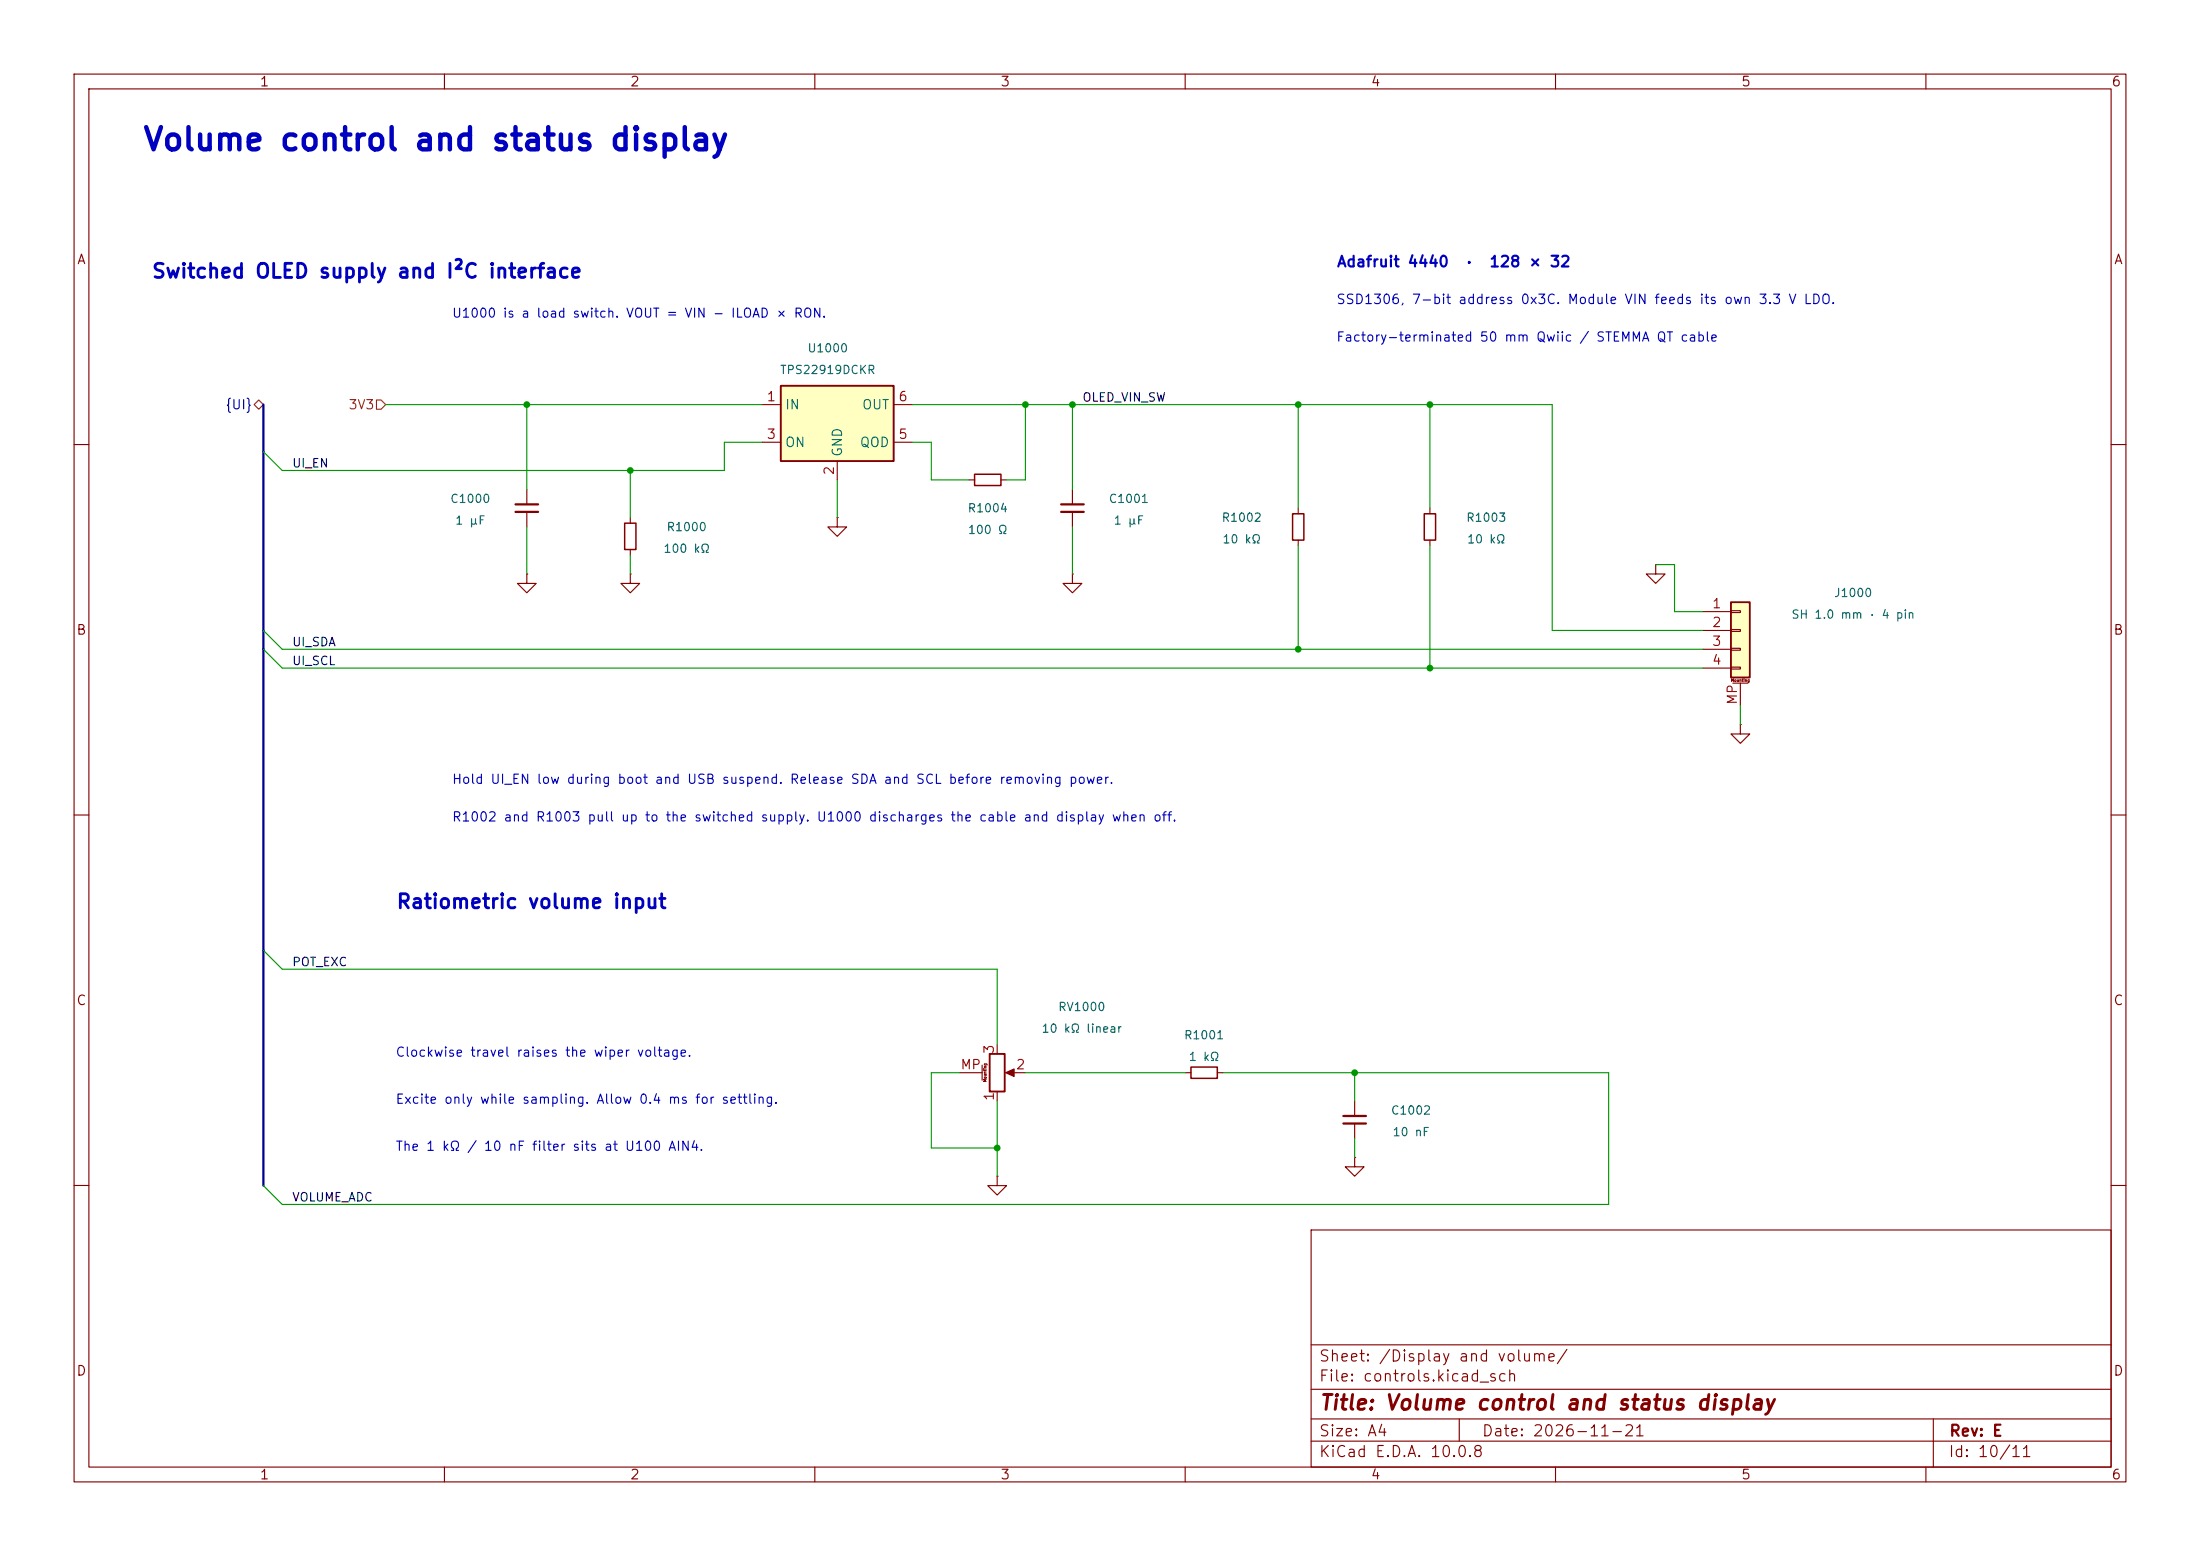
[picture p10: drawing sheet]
(kicad_sch
 (version 20260306)
 (generator "eeschema")
 (generator_version "10.0")
 (paper "A4")
 (title_block
  (title "Volume control and status display")
  (rev "E")
  (date "2026-11-21"))
 (lib_symbols
  (symbol "Device:R_Small"
   (pin_numbers (hide yes))
   (pin_names
    (offset 0.254) (hide yes)) (exclude_from_sim no) (in_bom yes) (on_board yes)
   (in_pos_files yes)
   (duplicate_pin_numbers_are_jumpers no)
   (property "Reference" "R" (at 0 0 90) (show_name no) (do_not_autoplace no) (effects (font (size 1.016 1.016))))
   (property "Value" "R_Small" (at 1.778 0 90) (show_name no) (do_not_autoplace no) (effects (font (size 1.27 1.27))))
   (property "Footprint" "" (at 0 0 0) (show_name no) (do_not_autoplace no) (hide yes) (effects (font (size 1.27 1.27))))
   (property "Datasheet" "" (at 0 0 0) (show_name no) (do_not_autoplace no) (hide yes) (effects (font (size 1.27 1.27))))
   (property "Description" "Resistor, small symbol" (at 0 0 0) (show_name no) (do_not_autoplace no) (hide yes) (effects (font (size 1.27 1.27))))
   (symbol "R_Small_0_1"
    (rectangle (start -0.762 1.778) (end 0.762 -1.778) (stroke (width 0.2032) (type default)) (fill (type none))))
   (symbol "R_Small_1_1"
    (pin passive line (at 0 2.54 270) (length 0.762) (name "" (effects (font (size 1.27 1.27)))) (number "1" (effects (font (size 1.27 1.27)))))
    (pin passive line (at 0 -2.54 90) (length 0.762) (name "" (effects (font (size 1.27 1.27)))) (number "2" (effects (font (size 1.27 1.27))))))
   (embedded_fonts no))
  (symbol "Device:C_Small"
   (pin_numbers (hide yes))
   (pin_names
    (offset 0.254) (hide yes)) (exclude_from_sim no) (in_bom yes) (on_board yes)
   (in_pos_files yes)
   (duplicate_pin_numbers_are_jumpers no)
   (property "Reference" "C" (at 0.254 1.778 0) (show_name no) (do_not_autoplace no) (effects (font (size 1.27 1.27)) (justify left)))
   (property "Value" "C_Small" (at 0.254 -2.032 0) (show_name no) (do_not_autoplace no) (effects (font (size 1.27 1.27)) (justify left)))
   (property "Footprint" "" (at 0 0 0) (show_name no) (do_not_autoplace no) (hide yes) (effects (font (size 1.27 1.27))))
   (property "Datasheet" "" (at 0 0 0) (show_name no) (do_not_autoplace no) (hide yes) (effects (font (size 1.27 1.27))))
   (property "Description" "Unpolarized capacitor, small symbol" (at 0 -10.16 0) (show_name no) (do_not_autoplace no) (hide yes) (effects (font (size 1.27 1.27))))
   (symbol "C_Small_0_1"
    (polyline (pts (xy -1.524 0.508) (xy 1.524 0.508)) (stroke (width 0.3048) (type default)) (fill (type none)))
    (polyline (pts (xy -1.524 -0.508) (xy 1.524 -0.508)) (stroke (width 0.3048) (type default)) (fill (type none))))
   (symbol "C_Small_1_1"
    (pin passive line (at 0 2.54 270) (length 2.032) (name "" (effects (font (size 1.27 1.27)))) (number "1" (effects (font (size 1.27 1.27)))))
    (pin passive line (at 0 -2.54 90) (length 2.032) (name "" (effects (font (size 1.27 1.27)))) (number "2" (effects (font (size 1.27 1.27))))))
   (embedded_fonts no))
  (symbol "Device:R_Potentiometer_MountingPin"
   (pin_names
    (offset 1.016) (hide yes)) (exclude_from_sim no) (in_bom yes) (on_board yes)
   (in_pos_files yes)
   (duplicate_pin_numbers_are_jumpers no)
   (property "Reference" "RV" (at -8.255 0 90) (show_name no) (do_not_autoplace no) (effects (font (size 1.27 1.27))))
   (property "Value" "R_Potentiometer_MountingPin" (at -6.35 0 90) (show_name no) (do_not_autoplace no) (effects (font (size 1.27 1.27))))
   (property "Footprint" "" (at 0 0 0) (show_name no) (do_not_autoplace no) (hide yes) (effects (font (size 1.27 1.27))))
   (property "Datasheet" "" (at 0 0 0) (show_name no) (do_not_autoplace no) (hide yes) (effects (font (size 1.27 1.27))))
   (property "Description" "Potentiometer with a mounting pin" (at 0 0 0) (show_name no) (do_not_autoplace no) (hide yes) (effects (font (size 1.27 1.27))))
   (property "Sim.Device" "R" (at 0 0 0) (show_name no) (do_not_autoplace no) (hide yes) (effects (font (size 1.27 1.27))))
   (property "Sim.Type" "POT" (at 0 0 0) (show_name no) (do_not_autoplace no) (hide yes) (effects (font (size 1.27 1.27))))
   (property "Sim.Pins" "1=r0 2=wiper 3=r1" (at 0 0 0) (show_name no) (do_not_autoplace no) (hide yes) (effects (font (size 1.27 1.27))))
   (symbol "R_Potentiometer_MountingPin_0_1"
    (rectangle (start 1.016 2.54) (end -1.016 -2.54) (stroke (width 0.254) (type default)) (fill (type none)))
    (polyline (pts (xy 1.143 0) (xy 2.286 0.508) (xy 2.286 -0.508)) (stroke (width 0) (type default)) (fill (type outline)))
    (polyline (pts (xy 2.54 0) (xy 1.524 0)) (stroke (width 0) (type default)) (fill (type none))))
   (symbol "R_Potentiometer_MountingPin_1_1"
    (polyline (pts (xy -2.032 1.016) (xy -2.032 -1.016)) (stroke (width 0.1524) (type default)) (fill (type none)))
    (text "Mounting" (at -1.651 0 900) (effects (font (size 0.381 0.381))))
    (pin passive line (at 0 3.81 270) (length 1.27) (name "1" (effects (font (size 1.27 1.27)))) (number "1" (effects (font (size 1.27 1.27)))))
    (pin passive line (at 3.81 0 180) (length 1.27) (name "2" (effects (font (size 1.27 1.27)))) (number "2" (effects (font (size 1.27 1.27)))))
    (pin passive line (at 0 -3.81 90) (length 1.27) (name "3" (effects (font (size 1.27 1.27)))) (number "3" (effects (font (size 1.27 1.27)))))
    (pin passive line (at -5.08 0 0) (length 3.048) (name "MountPin" (effects (font (size 1.27 1.27)))) (number "MP" (effects (font (size 1.27 1.27))))))
   (embedded_fonts no))
  (symbol "Power_Management:TPS22919DCK" (exclude_from_sim no) (in_bom yes) (on_board yes)
   (in_pos_files yes)
   (duplicate_pin_numbers_are_jumpers no)
   (property "Reference" "U" (at -6.35 6.35 0) (show_name no) (do_not_autoplace no) (effects (font (size 1.27 1.27))))
   (property "Value" "TPS22919DCK" (at 2.54 6.35 0) (show_name no) (do_not_autoplace no) (effects (font (size 1.27 1.27))))
   (property "Footprint" "Package_TO_SOT_SMD:SOT-363_SC-70-6" (at 0 12.7 0) (show_name no) (do_not_autoplace no) (hide yes) (effects (font (size 1.27 1.27))))
   (property "Datasheet" "https://www.ti.com/lit/ds/symlink/tps22919.pdf" (at 1.27 -17.78 0) (show_name no) (do_not_autoplace no) (hide yes) (effects (font (size 1.27 1.27))))
   (property "Description" "1.6V to 5.5 V, 1.5 A, 90-mΩ Self-Protected Load Switch with Controlled Rise Time, SC-70-6" (at 0 -19.812 0) (show_name no) (do_not_autoplace no) (hide yes) (effects (font (size 1.27 1.27))))
   (symbol "TPS22919DCK_0_1"
    (rectangle (start -7.62 5.08) (end 7.62 -5.08) (stroke (width 0.254) (type default)) (fill (type background))))
   (symbol "TPS22919DCK_1_1"
    (pin power_in line (at -10.16 2.54 0) (length 2.54) (name "IN" (effects (font (size 1.27 1.27)))) (number "1" (effects (font (size 1.27 1.27)))))
    (pin power_in line (at 0 -7.62 90) (length 2.54) (name "GND" (effects (font (size 1.27 1.27)))) (number "2" (effects (font (size 1.27 1.27)))))
    (pin input line (at -10.16 -2.54 0) (length 2.54) (name "ON" (effects (font (size 1.27 1.27)))) (number "3" (effects (font (size 1.27 1.27)))))
    (pin no_connect line (at -7.62 0 0) (length 2.54) (hide yes) (name "NC" (effects (font (size 1.27 1.27)))) (number "4" (effects (font (size 1.27 1.27)))))
    (pin open_collector line (at 10.16 -2.54 180) (length 2.54) (name "QOD" (effects (font (size 1.27 1.27)))) (number "5" (effects (font (size 1.27 1.27)))))
    (pin power_out line (at 10.16 2.54 180) (length 2.54) (name "OUT" (effects (font (size 1.27 1.27)))) (number "6" (effects (font (size 1.27 1.27))))))
   (embedded_fonts no))
  (symbol "Connector_Generic_MountingPin:Conn_01x04_MountingPin"
   (pin_names
    (offset 1.016) (hide yes)) (exclude_from_sim no) (in_bom yes) (on_board yes)
   (in_pos_files yes)
   (duplicate_pin_numbers_are_jumpers no)
   (property "Reference" "J" (at 0 5.08 0) (show_name no) (do_not_autoplace no) (effects (font (size 1.27 1.27))))
   (property "Value" "Conn_01x04_MountingPin" (at 1.27 -7.62 0) (show_name no) (do_not_autoplace no) (effects (font (size 1.27 1.27)) (justify left)))
   (property "Footprint" "" (at 0 0 0) (show_name no) (do_not_autoplace no) (hide yes) (effects (font (size 1.27 1.27))))
   (property "Datasheet" "" (at 0 0 0) (show_name no) (do_not_autoplace no) (hide yes) (effects (font (size 1.27 1.27))))
   (property "Description" "Generic connectable mounting pin connector, single row, 01x04, script generated (kicad-library-utils/schlib/autogen/connector/)" (at 0 0 0) (show_name no) (do_not_autoplace no) (hide yes) (effects (font (size 1.27 1.27))))
   (symbol "Conn_01x04_MountingPin_1_1"
    (rectangle (start -1.27 3.81) (end 1.27 -6.35) (stroke (width 0.254) (type default)) (fill (type background)))
    (rectangle (start -1.27 2.667) (end 0 2.413) (stroke (width 0.1524) (type default)) (fill (type none)))
    (rectangle (start -1.27 0.127) (end 0 -0.127) (stroke (width 0.1524) (type default)) (fill (type none)))
    (rectangle (start -1.27 -2.413) (end 0 -2.667) (stroke (width 0.1524) (type default)) (fill (type none)))
    (rectangle (start -1.27 -4.953) (end 0 -5.207) (stroke (width 0.1524) (type default)) (fill (type none)))
    (polyline (pts (xy -1.016 -7.112) (xy 1.016 -7.112)) (stroke (width 0.1524) (type default)) (fill (type none)))
    (text "Mounting" (at 0 -6.731 0) (effects (font (size 0.381 0.381))))
    (pin passive line (at -5.08 2.54 0) (length 3.81) (name "Pin_1" (effects (font (size 1.27 1.27)))) (number "1" (effects (font (size 1.27 1.27)))))
    (pin passive line (at -5.08 0 0) (length 3.81) (name "Pin_2" (effects (font (size 1.27 1.27)))) (number "2" (effects (font (size 1.27 1.27)))))
    (pin passive line (at -5.08 -2.54 0) (length 3.81) (name "Pin_3" (effects (font (size 1.27 1.27)))) (number "3" (effects (font (size 1.27 1.27)))))
    (pin passive line (at -5.08 -5.08 0) (length 3.81) (name "Pin_4" (effects (font (size 1.27 1.27)))) (number "4" (effects (font (size 1.27 1.27)))))
    (pin passive line (at 0 -10.16 90) (length 3.048) (name "MountPin" (effects (font (size 1.27 1.27)))) (number "MP" (effects (font (size 1.27 1.27))))))
   (embedded_fonts no))
  (symbol "power:GND"
   (power global)
   (pin_numbers (hide yes))
   (pin_names
    (offset 0) (hide yes)) (exclude_from_sim no) (in_bom yes) (on_board yes)
   (in_pos_files yes)
   (duplicate_pin_numbers_are_jumpers no)
   (property "Reference" "#PWR" (at 0 -6.35 0) (show_name no) (do_not_autoplace no) (hide yes) (effects (font (size 1.27 1.27))))
   (property "Value" "GND" (at 0 -3.81 0) (show_name no) (do_not_autoplace no) (effects (font (size 1.27 1.27))))
   (property "Footprint" "" (at 0 0 0) (show_name no) (do_not_autoplace no) (hide yes) (effects (font (size 1.27 1.27))))
   (property "Datasheet" "" (at 0 0 0) (show_name no) (do_not_autoplace no) (hide yes) (effects (font (size 1.27 1.27))))
   (property "Description" "Power symbol creates a global label with name \"GND\" , ground" (at 0 0 0) (show_name no) (do_not_autoplace no) (hide yes) (effects (font (size 1.27 1.27))))
   (symbol "GND_0_1"
    (polyline (pts (xy 0 0) (xy 0 -1.27) (xy 1.27 -1.27) (xy 0 -2.54) (xy -1.27 -1.27) (xy 0 -1.27)) (stroke (width 0) (type default)) (fill (type none))))
   (symbol "GND_1_1"
    (pin power_in line (at 0 0 270) (length 0) (name "" (effects (font (size 1.27 1.27)))) (number "1" (effects (font (size 1.27 1.27))))))
   (embedded_fonts no)))
 (text "Volume control and status display"
  (exclude_from_sim no)
  (at 19.05 19.05 0)
  (effects (font (size 3 3)
    (bold yes)) (justify left)))
 (text "Switched OLED supply and I²C interface"
  (exclude_from_sim no)
  (at 20.32 36.83 0)
  (effects (font (size 1.9 1.9)
    (bold yes)) (justify left)))
 (symbol
  (lib_id "Power_Management:TPS22919DCK")
  (at 113.03 57.15 0)
  (unit 1)
  (exclude_from_sim no)
  (in_bom yes)
  (on_board yes)
  (property "Reference" "U1000" (at 111.76 46.99 0) (effects (font (size 1.12 1.12))))
  (property "Value" "TPS22919DCKR" (at 111.76 49.911 0) (effects (font (size 1.12 1.12))))
  (property "Footprint" "Package_TO_SOT_SMD:SOT-363_SC-70-6" (at 113.03 57.15 0) (hide yes) (effects (font (size 1.12 1.12))))
  (property "Datasheet" "https://www.ti.com/lit/ds/symlink/tps22919.pdf" (at 113.03 57.15 0) (hide yes) (effects (font (size 1.12 1.12))))
  (property "Description" "OLED load switch with controlled rise and output discharge" (at 113.03 57.15 0) (hide yes) (effects (font (size 1.12 1.12))))
  (property "MPN" "TPS22919DCKR" (at 113.03 57.15 0) (hide yes) (effects (font (size 1.12 1.12))))
  (property "Manufacturer" "Texas Instruments" (at 113.03 57.15 0) (hide yes) (effects (font (size 1.12 1.12))))
  (property "LCSC" "C2149796" (at 113.03 57.15 0) (hide yes) (effects (font (size 1.12 1.12))))
  (property "Assembly" "Factory SMT" (at 113.03 57.15 0) (hide yes) (effects (font (size 1.12 1.12))))
  (pin "1")
  (pin "2")
  (pin "3")
  (pin "4")
  (pin "5")
  (pin "6"))
 (symbol
  (lib_id "Device:C_Small")
  (at 71.12 68.58 0)
  (unit 1)
  (exclude_from_sim no)
  (in_bom yes)
  (on_board yes)
  (property "Reference" "C1000" (at 63.5 67.31 0) (effects (font (size 1.12 1.12))))
  (property "Value" "1 µF" (at 63.5 70.231 0) (effects (font (size 1.12 1.12))))
  (property "Footprint" "Capacitor_SMD:C_0603_1608Metric" (at 71.12 68.58 0) (hide yes) (effects (font (size 1.12 1.12))))
  (property "Datasheet" "https://www.lcsc.com/product-detail/C307479.html" (at 71.12 68.58 0) (hide yes) (effects (font (size 1.12 1.12))))
  (property "Description" "Ceramic bypass / filter" (at 71.12 68.58 0) (hide yes) (effects (font (size 1.12 1.12))))
  (property "MPN" "CL10B105KA8NFNC" (at 71.12 68.58 0) (hide yes) (effects (font (size 1.12 1.12))))
  (property "Manufacturer" "Samsung Electro-Mechanics" (at 71.12 68.58 0) (hide yes) (effects (font (size 1.12 1.12))))
  (property "LCSC" "C307479" (at 71.12 68.58 0) (hide yes) (effects (font (size 1.12 1.12))))
  (property "Assembly" "Factory SMT" (at 71.12 68.58 0) (hide yes) (effects (font (size 1.12 1.12))))
  (pin "1")
  (pin "2"))
 (symbol
  (lib_id "Device:C_Small")
  (at 144.78 68.58 0)
  (unit 1)
  (exclude_from_sim no)
  (in_bom yes)
  (on_board yes)
  (property "Reference" "C1001" (at 152.4 67.31 0) (effects (font (size 1.12 1.12))))
  (property "Value" "1 µF" (at 152.4 70.231 0) (effects (font (size 1.12 1.12))))
  (property "Footprint" "Capacitor_SMD:C_0603_1608Metric" (at 144.78 68.58 0) (hide yes) (effects (font (size 1.12 1.12))))
  (property "Datasheet" "https://www.lcsc.com/product-detail/C307479.html" (at 144.78 68.58 0) (hide yes) (effects (font (size 1.12 1.12))))
  (property "Description" "Ceramic bypass / filter" (at 144.78 68.58 0) (hide yes) (effects (font (size 1.12 1.12))))
  (property "MPN" "CL10B105KA8NFNC" (at 144.78 68.58 0) (hide yes) (effects (font (size 1.12 1.12))))
  (property "Manufacturer" "Samsung Electro-Mechanics" (at 144.78 68.58 0) (hide yes) (effects (font (size 1.12 1.12))))
  (property "LCSC" "C307479" (at 144.78 68.58 0) (hide yes) (effects (font (size 1.12 1.12))))
  (property "Assembly" "Factory SMT" (at 144.78 68.58 0) (hide yes) (effects (font (size 1.12 1.12))))
  (pin "1")
  (pin "2"))
 (symbol
  (lib_id "Device:R_Small")
  (at 85.09 72.39 0)
  (unit 1)
  (exclude_from_sim no)
  (in_bom yes)
  (on_board yes)
  (property "Reference" "R1000" (at 92.71 71.12 0) (effects (font (size 1.12 1.12))))
  (property "Value" "100 kΩ" (at 92.71 74.041 0) (effects (font (size 1.12 1.12))))
  (property "Footprint" "Resistor_SMD:R_0603_1608Metric" (at 85.09 72.39 0) (hide yes) (effects (font (size 1.12 1.12))))
  (property "Datasheet" "https://www.lcsc.com/product-detail/C25803.html" (at 85.09 72.39 0) (hide yes) (effects (font (size 1.12 1.12))))
  (property "Description" "0603, 1%" (at 85.09 72.39 0) (hide yes) (effects (font (size 1.12 1.12))))
  (property "MPN" "0603WAF1003T5E" (at 85.09 72.39 0) (hide yes) (effects (font (size 1.12 1.12))))
  (property "Manufacturer" "UNI-ROYAL" (at 85.09 72.39 0) (hide yes) (effects (font (size 1.12 1.12))))
  (property "LCSC" "C25803" (at 85.09 72.39 0) (hide yes) (effects (font (size 1.12 1.12))))
  (property "Assembly" "Factory SMT" (at 85.09 72.39 0) (hide yes) (effects (font (size 1.12 1.12))))
  (pin "1")
  (pin "2"))
 (symbol
  (lib_id "Device:R_Small")
  (at 175.26 71.12 0)
  (unit 1)
  (exclude_from_sim no)
  (in_bom yes)
  (on_board yes)
  (property "Reference" "R1002" (at 167.64 69.85 0) (effects (font (size 1.12 1.12))))
  (property "Value" "10 kΩ" (at 167.64 72.771 0) (effects (font (size 1.12 1.12))))
  (property "Footprint" "Resistor_SMD:R_0603_1608Metric" (at 175.26 71.12 0) (hide yes) (effects (font (size 1.12 1.12))))
  (property "Datasheet" "https://www.lcsc.com/product-detail/C25804.html" (at 175.26 71.12 0) (hide yes) (effects (font (size 1.12 1.12))))
  (property "Description" "0603, 1%" (at 175.26 71.12 0) (hide yes) (effects (font (size 1.12 1.12))))
  (property "MPN" "0603WAF1002T5E" (at 175.26 71.12 0) (hide yes) (effects (font (size 1.12 1.12))))
  (property "Manufacturer" "UNI-ROYAL" (at 175.26 71.12 0) (hide yes) (effects (font (size 1.12 1.12))))
  (property "LCSC" "C25804" (at 175.26 71.12 0) (hide yes) (effects (font (size 1.12 1.12))))
  (property "Assembly" "Factory SMT" (at 175.26 71.12 0) (hide yes) (effects (font (size 1.12 1.12))))
  (pin "1")
  (pin "2"))
 (symbol
  (lib_id "Device:R_Small")
  (at 193.04 71.12 0)
  (unit 1)
  (exclude_from_sim no)
  (in_bom yes)
  (on_board yes)
  (property "Reference" "R1003" (at 200.66 69.85 0) (effects (font (size 1.12 1.12))))
  (property "Value" "10 kΩ" (at 200.66 72.771 0) (effects (font (size 1.12 1.12))))
  (property "Footprint" "Resistor_SMD:R_0603_1608Metric" (at 193.04 71.12 0) (hide yes) (effects (font (size 1.12 1.12))))
  (property "Datasheet" "https://www.lcsc.com/product-detail/C25804.html" (at 193.04 71.12 0) (hide yes) (effects (font (size 1.12 1.12))))
  (property "Description" "0603, 1%" (at 193.04 71.12 0) (hide yes) (effects (font (size 1.12 1.12))))
  (property "MPN" "0603WAF1002T5E" (at 193.04 71.12 0) (hide yes) (effects (font (size 1.12 1.12))))
  (property "Manufacturer" "UNI-ROYAL" (at 193.04 71.12 0) (hide yes) (effects (font (size 1.12 1.12))))
  (property "LCSC" "C25804" (at 193.04 71.12 0) (hide yes) (effects (font (size 1.12 1.12))))
  (property "Assembly" "Factory SMT" (at 193.04 71.12 0) (hide yes) (effects (font (size 1.12 1.12))))
  (pin "1")
  (pin "2"))
 (symbol
  (lib_id "Connector_Generic_MountingPin:Conn_01x04_MountingPin")
  (at 234.95 85.09 0)
  (unit 1)
  (exclude_from_sim no)
  (in_bom yes)
  (on_board yes)
  (property "Reference" "J1000" (at 250.19 80.01 0) (effects (font (size 1.12 1.12))))
  (property "Value" "SH 1.0 mm · 4 pin" (at 250.19 82.931 0) (effects (font (size 1.12 1.12))))
  (property "Footprint" "Keyboard_Controls:XY-SM04B-SRSS-TB" (at 234.95 85.09 0) (hide yes) (effects (font (size 1.12 1.12))))
  (property "Datasheet" "https://datasheet.lcsc.com/datasheet/pdf/6afda00944d3960d9ce959d1bdef62f4.pdf?productCode=C51940130" (at 234.95 85.09 0) (hide yes) (effects (font (size 1.12 1.12))))
  (property "Description" "Side entry, pin 1 GND, pin 2 switched 3.3 V, pin 3 SDA, pin 4 SCL" (at 234.95 85.09 0) (hide yes) (effects (font (size 1.12 1.12))))
  (property "MPN" "XY-SM04B-SRSS-TB" (at 234.95 85.09 0) (hide yes) (effects (font (size 1.12 1.12))))
  (property "Manufacturer" "XYECONN" (at 234.95 85.09 0) (hide yes) (effects (font (size 1.12 1.12))))
  (property "LCSC" "C51940130" (at 234.95 85.09 0) (hide yes) (effects (font (size 1.12 1.12))))
  (property "Assembly" "Factory SMT" (at 234.95 85.09 0) (hide yes) (effects (font (size 1.12 1.12))))
  (pin "1")
  (pin "2")
  (pin "3")
  (pin "4")
  (pin "MP"))
 (hierarchical_label "3V3"
  (shape input)
  (at 52.07 54.61 180)
  (effects (font (size 1.25 1.25)) (justify right)))
 (wire
  (pts (xy 52.07 54.61) (xy 71.12 54.61))
  (stroke (width 0) (type default)))
 (wire
  (pts (xy 71.12 54.61) (xy 102.87 54.61))
  (stroke (width 0) (type default)))
 (junction
  (at 71.12 54.61)
  (diameter 0)
  (color 0 0 0 0))
 (wire
  (pts (xy 71.12 54.61) (xy 71.12 66.04))
  (stroke (width 0) (type default)))
 (wire
  (pts (xy 71.12 71.12) (xy 71.12 77.47))
  (stroke (width 0) (type default)))
 (symbol
  (lib_id "power:GND")
  (at 71.12 77.47 0)
  (unit 1)
  (exclude_from_sim no)
  (in_bom yes)
  (on_board yes)
  (property "Reference" "#PWR10050" (at 71.12 77.47 0) (hide yes) (effects (font (size 1.1 1.1))))
  (property "Value" "GND" (at 71.12 82.55 0) (hide yes) (effects (font (size 1.15 1.15)))))
 (wire
  (pts (xy 38.1 63.5) (xy 85.09 63.5))
  (stroke (width 0) (type default)))
 (wire
  (pts (xy 85.09 63.5) (xy 97.79 63.5))
  (stroke (width 0) (type default)))
 (wire
  (pts (xy 97.79 63.5) (xy 97.79 59.69))
  (stroke (width 0) (type default)))
 (wire
  (pts (xy 97.79 59.69) (xy 102.87 59.69))
  (stroke (width 0) (type default)))
 (junction
  (at 85.09 63.5)
  (diameter 0)
  (color 0 0 0 0))
 (wire
  (pts (xy 85.09 63.5) (xy 85.09 69.85))
  (stroke (width 0) (type default)))
 (wire
  (pts (xy 85.09 74.93) (xy 85.09 77.47))
  (stroke (width 0) (type default)))
 (symbol
  (lib_id "power:GND")
  (at 85.09 77.47 0)
  (unit 1)
  (exclude_from_sim no)
  (in_bom yes)
  (on_board yes)
  (property "Reference" "#PWR10051" (at 85.09 77.47 0) (hide yes) (effects (font (size 1.1 1.1))))
  (property "Value" "GND" (at 85.09 82.55 0) (hide yes) (effects (font (size 1.15 1.15)))))
 (wire
  (pts (xy 113.03 64.77) (xy 113.03 69.85))
  (stroke (width 0) (type default)))
 (symbol
  (lib_id "power:GND")
  (at 113.03 69.85 0)
  (unit 1)
  (exclude_from_sim no)
  (in_bom yes)
  (on_board yes)
  (property "Reference" "#PWR10052" (at 113.03 69.85 0) (hide yes) (effects (font (size 1.1 1.1))))
  (property "Value" "GND" (at 113.03 74.93 0) (hide yes) (effects (font (size 1.15 1.15)))))
 (wire
  (pts (xy 123.19 54.61) (xy 138.43 54.61))
  (stroke (width 0) (type default)))
 (wire
  (pts (xy 138.43 54.61) (xy 144.78 54.61))
  (stroke (width 0) (type default)))
 (wire
  (pts (xy 144.78 54.61) (xy 175.26 54.61))
  (stroke (width 0) (type default)))
 (wire
  (pts (xy 175.26 54.61) (xy 193.04 54.61))
  (stroke (width 0) (type default)))
 (wire
  (pts (xy 193.04 54.61) (xy 209.55 54.61))
  (stroke (width 0) (type default)))
 (wire
  (pts (xy 209.55 54.61) (xy 209.55 85.09))
  (stroke (width 0) (type default)))
 (wire
  (pts (xy 209.55 85.09) (xy 229.87 85.09))
  (stroke (width 0) (type default)))
 (symbol
  (lib_id "Device:R_Small")
  (at 133.35 64.77 90)
  (unit 1)
  (exclude_from_sim no)
  (in_bom yes)
  (on_board yes)
  (property "Reference" "R1004" (at 133.35 68.58 90) (effects (font (size 1.12 1.12))))
  (property "Value" "100 Ω" (at 133.35 71.501 90) (effects (font (size 1.12 1.12))))
  (property "Footprint" "Resistor_SMD:R_0603_1608Metric" (at 133.35 64.77 90) (hide yes) (effects (font (size 1.12 1.12))))
  (property "Datasheet" "https://www.lcsc.com/product-detail/C22775.html" (at 133.35 64.77 90) (hide yes) (effects (font (size 1.12 1.12))))
  (property "Description" "0603, 1%" (at 133.35 64.77 90) (hide yes) (effects (font (size 1.12 1.12))))
  (property "MPN" "0603WAF1000T5E" (at 133.35 64.77 90) (hide yes) (effects (font (size 1.12 1.12))))
  (property "Manufacturer" "UNI-ROYAL" (at 133.35 64.77 90) (hide yes) (effects (font (size 1.12 1.12))))
  (property "LCSC" "C22775" (at 133.35 64.77 90) (hide yes) (effects (font (size 1.12 1.12))))
  (property "Assembly" "Factory SMT" (at 133.35 64.77 90) (hide yes) (effects (font (size 1.12 1.12))))
  (pin "1")
  (pin "2"))
 (wire
  (pts (xy 123.19 59.69) (xy 125.73 59.69))
  (stroke (width 0) (type default)))
 (wire
  (pts (xy 125.73 59.69) (xy 125.73 64.77))
  (stroke (width 0) (type default)))
 (wire
  (pts (xy 125.73 64.77) (xy 130.81 64.77))
  (stroke (width 0) (type default)))
 (wire
  (pts (xy 135.89 64.77) (xy 138.43 64.77))
  (stroke (width 0) (type default)))
 (wire
  (pts (xy 138.43 64.77) (xy 138.43 54.61))
  (stroke (width 0) (type default)))
 (junction
  (at 138.43 54.61)
  (diameter 0)
  (color 0 0 0 0))
 (junction
  (at 144.78 54.61)
  (diameter 0)
  (color 0 0 0 0))
 (junction
  (at 175.26 54.61)
  (diameter 0)
  (color 0 0 0 0))
 (junction
  (at 193.04 54.61)
  (diameter 0)
  (color 0 0 0 0))
 (wire
  (pts (xy 144.78 54.61) (xy 144.78 66.04))
  (stroke (width 0) (type default)))
 (wire
  (pts (xy 144.78 71.12) (xy 144.78 77.47))
  (stroke (width 0) (type default)))
 (symbol
  (lib_id "power:GND")
  (at 144.78 77.47 0)
  (unit 1)
  (exclude_from_sim no)
  (in_bom yes)
  (on_board yes)
  (property "Reference" "#PWR10053" (at 144.78 77.47 0) (hide yes) (effects (font (size 1.1 1.1))))
  (property "Value" "GND" (at 144.78 82.55 0) (hide yes) (effects (font (size 1.15 1.15)))))
 (wire
  (pts (xy 175.26 54.61) (xy 175.26 68.58))
  (stroke (width 0) (type default)))
 (wire
  (pts (xy 175.26 73.66) (xy 175.26 87.63))
  (stroke (width 0) (type default)))
 (junction
  (at 175.26 87.63)
  (diameter 0)
  (color 0 0 0 0))
 (wire
  (pts (xy 193.04 54.61) (xy 193.04 68.58))
  (stroke (width 0) (type default)))
 (wire
  (pts (xy 193.04 73.66) (xy 193.04 90.17))
  (stroke (width 0) (type default)))
 (junction
  (at 193.04 90.17)
  (diameter 0)
  (color 0 0 0 0))
 (wire
  (pts (xy 223.52 76.2) (xy 226.06 76.2))
  (stroke (width 0) (type default)))
 (wire
  (pts (xy 226.06 76.2) (xy 226.06 82.55))
  (stroke (width 0) (type default)))
 (wire
  (pts (xy 226.06 82.55) (xy 229.87 82.55))
  (stroke (width 0) (type default)))
 (symbol
  (lib_id "power:GND")
  (at 223.52 76.2 0)
  (unit 1)
  (exclude_from_sim no)
  (in_bom yes)
  (on_board yes)
  (property "Reference" "#PWR10054" (at 223.52 76.2 0) (hide yes) (effects (font (size 1.1 1.1))))
  (property "Value" "GND" (at 223.52 81.28 0) (hide yes) (effects (font (size 1.15 1.15)))))
 (wire
  (pts (xy 234.95 95.25) (xy 234.95 97.79))
  (stroke (width 0) (type default)))
 (symbol
  (lib_id "power:GND")
  (at 234.95 97.79 0)
  (unit 1)
  (exclude_from_sim no)
  (in_bom yes)
  (on_board yes)
  (property "Reference" "#PWR10055" (at 234.95 97.79 0) (hide yes) (effects (font (size 1.1 1.1))))
  (property "Value" "GND" (at 234.95 102.87 0) (hide yes) (effects (font (size 1.15 1.15)))))
 (wire
  (pts (xy 38.1 87.63) (xy 175.26 87.63))
  (stroke (width 0) (type default)))
 (wire
  (pts (xy 175.26 87.63) (xy 229.87 87.63))
  (stroke (width 0) (type default)))
 (wire
  (pts (xy 38.1 90.17) (xy 193.04 90.17))
  (stroke (width 0) (type default)))
 (wire
  (pts (xy 193.04 90.17) (xy 229.87 90.17))
  (stroke (width 0) (type default)))
 (label "OLED_VIN_SW"
  (at 146.05 54.61 0)
  (effects (font (size 1.15 1.15)) (justify left bottom)))
 (text "U1000 is a load switch. VOUT = VIN − ILOAD × RON."
  (exclude_from_sim no)
  (at 60.96 42.50 0)
  (effects (font (size 1.22 1.22)) (justify left)))
 (text "Adafruit 4440  ·  128 × 32"
  (exclude_from_sim no)
  (at 180.34 35.56 0)
  (effects (font (size 1.45 1.45)
    (bold yes)) (justify left)))
 (text "SSD1306, 7-bit address 0x3C. Module VIN feeds its own 3.3 V LDO."
  (exclude_from_sim no)
  (at 180.34 40.64 0)
  (effects (font (size 1.28 1.28)) (justify left)))
 (text "Factory-terminated 50 mm Qwiic / STEMMA QT cable"
  (exclude_from_sim no)
  (at 180.34 45.72 0)
  (effects (font (size 1.25 1.25)) (justify left)))
 (text "Hold UI_EN low during boot and USB suspend. Release SDA and SCL before removing power."
  (exclude_from_sim no)
  (at 60.96 105.41 0)
  (effects (font (size 1.25 1.25)) (justify left)))
 (text "R1002 and R1003 pull up to the switched supply. U1000 discharges the cable and display when off."
  (exclude_from_sim no)
  (at 60.96 110.49 0)
  (effects (font (size 1.25 1.25)) (justify left)))
 (text "Ratiometric volume input"
  (exclude_from_sim no)
  (at 53.34 121.92 0)
  (effects (font (size 1.9 1.9)
    (bold yes)) (justify left)))
 (symbol
  (lib_id "Device:R_Potentiometer_MountingPin")
  (at 134.62 144.78 0)
  (mirror x)
  (unit 1)
  (exclude_from_sim no)
  (in_bom yes)
  (on_board yes)
  (property "Reference" "RV1000" (at 146.05 135.89 0) (effects (font (size 1.12 1.12))))
  (property "Value" "10 kΩ linear" (at 146.05 138.811 0) (effects (font (size 1.12 1.12))))
  (property "Footprint" "Potentiometer_THT:Potentiometer_Alps_RK09K_Single_Vertical" (at 134.62 144.78 0) (hide yes) (effects (font (size 1.12 1.12))))
  (property "Datasheet" "https://tech.alpsalpine.com/e/products/detail/RK09K1130A6S/" (at 134.62 144.78 0) (hide yes) (effects (font (size 1.12 1.12))))
  (property "Description" "280 degree rotary potentiometer, integral mounting brackets" (at 134.62 144.78 0) (hide yes) (effects (font (size 1.12 1.12))))
  (property "MPN" "RK09K1130A6S" (at 134.62 144.78 0) (hide yes) (effects (font (size 1.12 1.12))))
  (property "Manufacturer" "Alps Alpine" (at 134.62 144.78 0) (hide yes) (effects (font (size 1.12 1.12))))
  (property "LCSC" "C209770" (at 134.62 144.78 0) (hide yes) (effects (font (size 1.12 1.12))))
  (property "Assembly" "JLC manual THT assembly or hand-solder after reflow" (at 134.62 144.78 0) (hide yes) (effects (font (size 1.12 1.12))))
  (pin "1")
  (pin "2")
  (pin "3")
  (pin "MP"))
 (symbol
  (lib_id "Device:R_Small")
  (at 162.56 144.78 90)
  (unit 1)
  (exclude_from_sim no)
  (in_bom yes)
  (on_board yes)
  (property "Reference" "R1001" (at 162.56 139.7 90) (effects (font (size 1.12 1.12))))
  (property "Value" "1 kΩ" (at 162.56 142.621 90) (effects (font (size 1.12 1.12))))
  (property "Footprint" "Resistor_SMD:R_0603_1608Metric" (at 162.56 144.78 90) (hide yes) (effects (font (size 1.12 1.12))))
  (property "Datasheet" "https://www.lcsc.com/product-detail/C21190.html" (at 162.56 144.78 90) (hide yes) (effects (font (size 1.12 1.12))))
  (property "Description" "0603, 1%" (at 162.56 144.78 90) (hide yes) (effects (font (size 1.12 1.12))))
  (property "MPN" "0603WAF1001T5E" (at 162.56 144.78 90) (hide yes) (effects (font (size 1.12 1.12))))
  (property "Manufacturer" "UNI-ROYAL" (at 162.56 144.78 90) (hide yes) (effects (font (size 1.12 1.12))))
  (property "LCSC" "C21190" (at 162.56 144.78 90) (hide yes) (effects (font (size 1.12 1.12))))
  (property "Assembly" "Factory SMT" (at 162.56 144.78 90) (hide yes) (effects (font (size 1.12 1.12))))
  (pin "1")
  (pin "2"))
 (symbol
  (lib_id "Device:C_Small")
  (at 182.88 151.13 0)
  (unit 1)
  (exclude_from_sim no)
  (in_bom yes)
  (on_board yes)
  (property "Reference" "C1002" (at 190.5 149.86 0) (effects (font (size 1.12 1.12))))
  (property "Value" "10 nF" (at 190.5 152.781 0) (effects (font (size 1.12 1.12))))
  (property "Footprint" "Capacitor_SMD:C_0603_1608Metric" (at 182.88 151.13 0) (hide yes) (effects (font (size 1.12 1.12))))
  (property "Datasheet" "https://www.lcsc.com/product-detail/C1589.html" (at 182.88 151.13 0) (hide yes) (effects (font (size 1.12 1.12))))
  (property "Description" "Ceramic bypass / filter" (at 182.88 151.13 0) (hide yes) (effects (font (size 1.12 1.12))))
  (property "MPN" "CL10B103KB8NNNC" (at 182.88 151.13 0) (hide yes) (effects (font (size 1.12 1.12))))
  (property "Manufacturer" "Samsung Electro-Mechanics" (at 182.88 151.13 0) (hide yes) (effects (font (size 1.12 1.12))))
  (property "LCSC" "C1589" (at 182.88 151.13 0) (hide yes) (effects (font (size 1.12 1.12))))
  (property "Assembly" "Factory SMT" (at 182.88 151.13 0) (hide yes) (effects (font (size 1.12 1.12))))
  (pin "1")
  (pin "2"))
 (wire
  (pts (xy 38.1 130.81) (xy 134.62 130.81))
  (stroke (width 0) (type default)))
 (wire
  (pts (xy 134.62 130.81) (xy 134.62 140.97))
  (stroke (width 0) (type default)))
 (wire
  (pts (xy 134.62 148.59) (xy 134.62 154.94))
  (stroke (width 0) (type default)))
 (wire
  (pts (xy 134.62 154.94) (xy 134.62 158.75))
  (stroke (width 0) (type default)))
 (wire
  (pts (xy 129.54 144.78) (xy 125.73 144.78))
  (stroke (width 0) (type default)))
 (wire
  (pts (xy 125.73 144.78) (xy 125.73 154.94))
  (stroke (width 0) (type default)))
 (wire
  (pts (xy 125.73 154.94) (xy 134.62 154.94))
  (stroke (width 0) (type default)))
 (junction
  (at 134.62 154.94)
  (diameter 0)
  (color 0 0 0 0))
 (symbol
  (lib_id "power:GND")
  (at 134.62 158.75 0)
  (unit 1)
  (exclude_from_sim no)
  (in_bom yes)
  (on_board yes)
  (property "Reference" "#PWR10056" (at 134.62 158.75 0) (hide yes) (effects (font (size 1.1 1.1))))
  (property "Value" "GND" (at 134.62 163.83 0) (hide yes) (effects (font (size 1.15 1.15)))))
 (wire
  (pts (xy 138.43 144.78) (xy 160.02 144.78))
  (stroke (width 0) (type default)))
 (wire
  (pts (xy 165.1 144.78) (xy 182.88 144.78))
  (stroke (width 0) (type default)))
 (wire
  (pts (xy 182.88 144.78) (xy 217.17 144.78))
  (stroke (width 0) (type default)))
 (wire
  (pts (xy 217.17 144.78) (xy 217.17 162.56))
  (stroke (width 0) (type default)))
 (wire
  (pts (xy 217.17 162.56) (xy 38.1 162.56))
  (stroke (width 0) (type default)))
 (junction
  (at 182.88 144.78)
  (diameter 0)
  (color 0 0 0 0))
 (wire
  (pts (xy 182.88 144.78) (xy 182.88 148.59))
  (stroke (width 0) (type default)))
 (wire
  (pts (xy 182.88 153.67) (xy 182.88 156.21))
  (stroke (width 0) (type default)))
 (symbol
  (lib_id "power:GND")
  (at 182.88 156.21 0)
  (unit 1)
  (exclude_from_sim no)
  (in_bom yes)
  (on_board yes)
  (property "Reference" "#PWR10057" (at 182.88 156.21 0) (hide yes) (effects (font (size 1.1 1.1))))
  (property "Value" "GND" (at 182.88 161.29 0) (hide yes) (effects (font (size 1.15 1.15)))))
 (text "Clockwise travel raises the wiper voltage."
  (exclude_from_sim no)
  (at 53.34 142.24 0)
  (effects (font (size 1.25 1.25)) (justify left)))
 (text "Excite only while sampling. Allow 0.4 ms for settling."
  (exclude_from_sim no)
  (at 53.34 148.59 0)
  (effects (font (size 1.25 1.25)) (justify left)))
 (text "The 1 kΩ / 10 nF filter sits at U100 AIN4."
  (exclude_from_sim no)
  (at 53.34 154.94 0)
  (effects (font (size 1.25 1.25)) (justify left)))
 (bus
  (pts (xy 35.56 54.61) (xy 35.56 60.96))
  (stroke (width 0) (type default)))
 (bus
  (pts (xy 35.56 60.96) (xy 35.56 85.09))
  (stroke (width 0) (type default)))
 (bus
  (pts (xy 35.56 85.09) (xy 35.56 87.63))
  (stroke (width 0) (type default)))
 (bus
  (pts (xy 35.56 87.63) (xy 35.56 128.27))
  (stroke (width 0) (type default)))
 (bus
  (pts (xy 35.56 128.27) (xy 35.56 160.02))
  (stroke (width 0) (type default)))
 (hierarchical_label "{UI}"
  (shape bidirectional)
  (at 35.56 54.61 180)
  (effects (font (size 1.25 1.25)) (justify right)))
 (bus_entry
  (at 38.1 63.5)
  (size -2.54 -2.54)
  (stroke (width 0) (type default)))
 (label "UI_EN"
  (at 39.37 63.5 0)
  (effects (font (size 1.15 1.15)) (justify left bottom)))
 (bus_entry
  (at 38.1 87.63)
  (size -2.54 -2.54)
  (stroke (width 0) (type default)))
 (label "UI_SDA"
  (at 39.37 87.63 0)
  (effects (font (size 1.15 1.15)) (justify left bottom)))
 (bus_entry
  (at 38.1 90.17)
  (size -2.54 -2.54)
  (stroke (width 0) (type default)))
 (label "UI_SCL"
  (at 39.37 90.17 0)
  (effects (font (size 1.15 1.15)) (justify left bottom)))
 (bus_entry
  (at 38.1 130.81)
  (size -2.54 -2.54)
  (stroke (width 0) (type default)))
 (label "POT_EXC"
  (at 39.37 130.81 0)
  (effects (font (size 1.15 1.15)) (justify left bottom)))
 (bus_entry
  (at 38.1 162.56)
  (size -2.54 -2.54)
  (stroke (width 0) (type default)))
 (label "VOLUME_ADC"
  (at 39.37 162.56 0)
  (effects (font (size 1.15 1.15)) (justify left bottom))))
